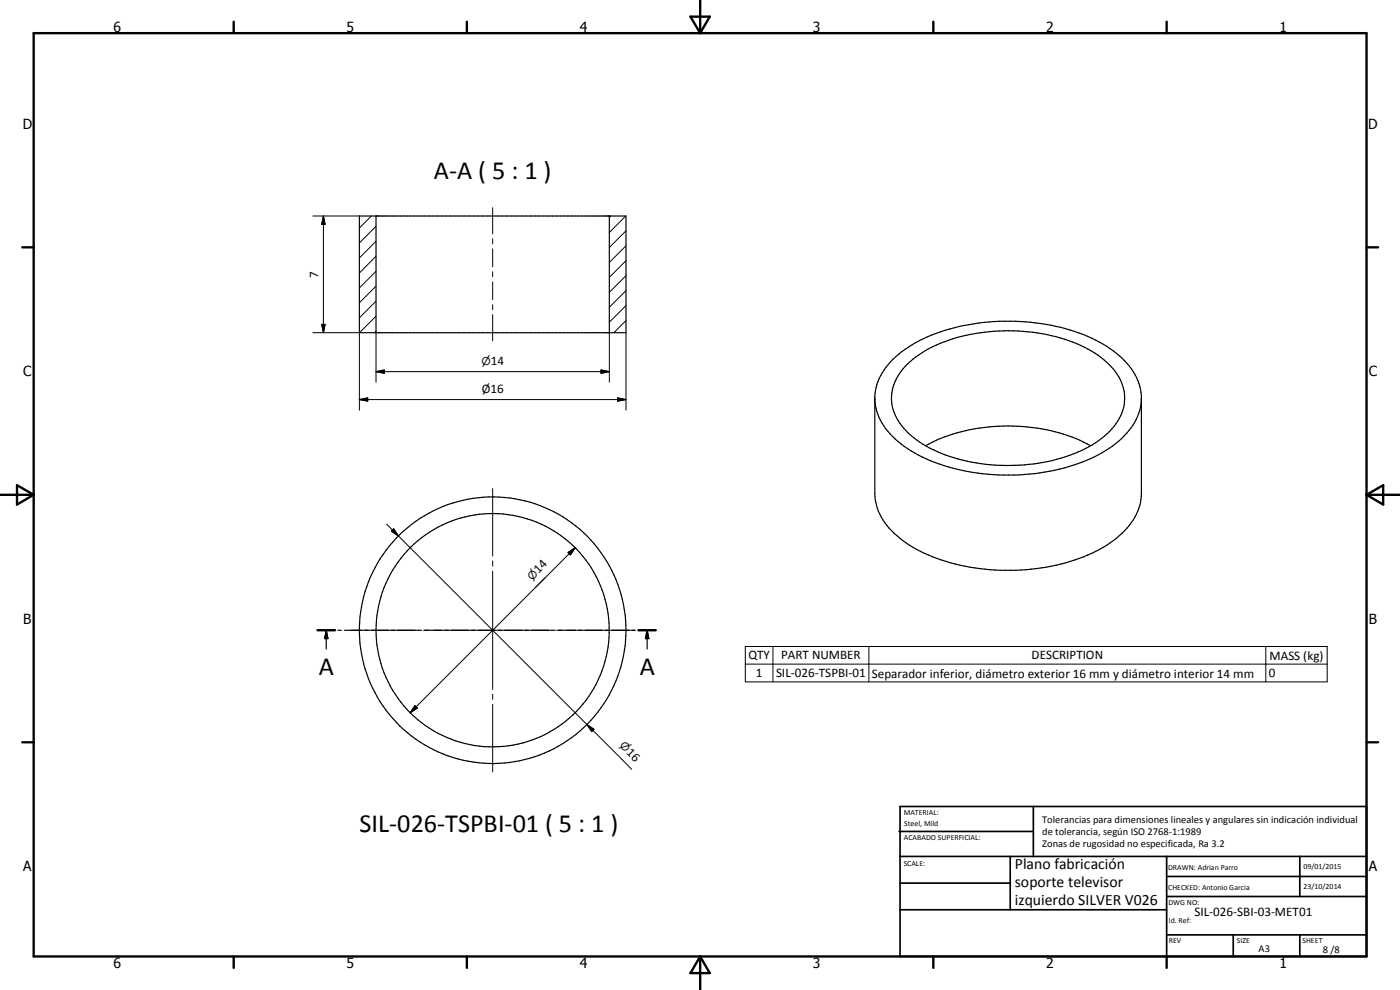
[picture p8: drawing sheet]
<svg xmlns="http://www.w3.org/2000/svg" width="420mm" height="297mm" viewBox="0 0 420 297" stroke-linecap="round" stroke-linejoin="round" font-family="sans-serif">
<g fill="none" stroke="#000" stroke-width=".35">
<path d="M107.9 64.8h80v35h-80zM112.8 64.8v35M182.9 64.8v35M268 107.7a39.3 39.3 0 0 1 18.4-9.4 65.3 65.3 0 0 1 37.4 1.6 30.7 30.7 0 0 1 16.9 12.6l1.1 2.6 .7 3.6v29.3a17.5 17.5 0 0 1-7.4 13.5 50.6 50.6 0 0 1-27.1 9.4 59.8 59.8 0 0 1-32.9-6.1 24.1 24.1 0 0 1-11.8-12.3l-.6-2.7-.2-1.8v-29.1a16.5 16.5 0 0 1 5.5-11.2zM271.7 109.9a36.3 36.3 0 0 1 19.6-9.6 52.6 52.6 0 0 1 37.2 5.6 18.3 18.3 0 0 1 8.8 11.4 14 14 0 0 1-5 12.8 37.8 37.8 0 0 1-19.2 8.6 53.1 53.1 0 0 1-36.1-5.4 18.2 18.2 0 0 1-9.3-12.1 13.7 13.7 0 0 1 4-11.3zM342.5 119.5a17.2 17.2 0 0 1-6.7 12.8 48.3 48.3 0 0 1-25.3 9.8 59.9 59.9 0 0 1-37-6.8 22.2 22.2 0 0 1-10.4-11.9l-.6-3.6M277.8 133.7a55.4 55.4 0 0 1 41.4-3.4l3.7 1.3 4.4 2.1M95.3 189.1h5.2M97.9 189.1l.5 2.5h-1zM97.9 189.1v5.6M101.4 189.1h1M103.3 189.1h5.2"/>
<path d="M109.4 189.1h1.1M111.3 189.1h5.3M117.4 189.1h1.1M119.4 189.1h5.2M125.5 189.1h1M127.4 189.1h5.2M133.5 189.1h1.1M135.4 189.1h5.3M141.5 189.1h1.1M143.5 189.1h5.2M149.6 189.1h1M151.5 189.1h5.2"/>
<path d="M157.6 189.1h1M159.5 189.1h5.2M165.6 189.1h1.1M167.5 189.1h5.3M173.6 189.1h1.1M175.5 189.1h5.3M181.6 189.1h1.1M183.6 189.1h5.2M189.7 189.1h1M191.6 189.1h5.2M194.2 189.1l.5 2.5h-1zM194.2 189.1v5.6"/>
<circle cx="147.8" cy="189.1" r="40"/>
<circle cx="147.9" cy="189.1" r="35"/>
</g>
<g fill="none" stroke="#000" stroke-width=".71">
<path d="M10.1 9.9h400v277.1h-400zM70.1 6.5v3.4M140.1 6.5v3.4M207.2 5h5.8l-2.9 4.9zM210.1 0v9.9M280.1 6.5v3.4M350.1 6.5v3.4M6.7 74.2h3.4M410.1 74.2h3.5M.1 148.5h10M5.1 145.6l5 2.9-5 2.9zM410.1 148.5h10"/>
<path d="M410.1 148.5l5-2.9v5.8zM95.3 189.1h5.2M191.6 189.1h5.2M6.7 222.7h3.4M410.1 222.7h3.5M70.1 287v3.4M140.1 287v3.4M210.1 287v10M210.1 287l2.9 5h-5.8zM280.1 287v3.4M350.1 287v3.4"/>
</g>
<g fill="none" stroke="#000" stroke-width=".51">
<path d="M269.8 249.5h40.3M270.1 242h140v45h-140zM270.1 257h140M303.2 257v16M310.1 242v15M350.1 257v30M390.1 257v12M270.1 265h33.1M270.1 273h80M350.1 269h60M350.1 263h60M350.1 280.5h60"/>
<path d="M370.1 280.5v6.5M390.1 280.5v6.5"/>
</g>
<path d="M97.1 64.8l.5 2.5h-1zM96.6 97.3h1l-.5 2.5zM107.9 119.9l2.5-.5v1zM112.8 111.5l2.5-.5v1zM180.4 111l2.5 .5-2.5 .5zM185.4 119.4l2.5 .5-2.5 .5zM118.1 158.7l1.5 2.1-2.1-1.4zM170.5 165.8l2.1-1.5-1.4 2.2zM97.9 189.1l.5 2.5h-1zM194.2 189.1l.5 2.5h-1zM124.5 211.7l.8 .7-2.2 1.5zM176.1 217.4l2.2 1.4-.7 .7z" fill="#000"/>
<g fill="none" stroke="#000" stroke-width=".3">
<path d="M93.9 64.8h14M97.1 64.8l.5 2.5h-1zM97.1 64.8v35M111.5 64.8l-3.6 3.6M112.8 76.9l-4.9 5M112.8 72.4l-4.9 5M112.8 67.9l-4.9 5M147.9 62.3v7.9M147.9 71.7v1.5M147.9 74.7v5.4M183.3 64.8l-.4 .5M187.8 64.8l-4.9 5"/>
<path d="M187.9 78.2l-5 5M187.9 73.7l-5 5M187.9 69.3l-5 5M93.9 99.8h14M96.6 97.3h1l-.5 2.5zM107.9 99.8v23.3M112.8 99.4l-.4 .4M112.8 94.9l-4.9 4.9M112.8 90.3l-4.9 5.1M112.8 85.9l-4.9 4.9M112.8 81.4l-4.9 5M112.8 99.8v14.9"/>
<path d="M147.9 81.5v1.6M147.9 84.6v5.3M147.9 91.4v1.5M147.9 94.4v7.9M182.9 99.8v14.9M187.9 96.2l-3.7 3.6M187.9 91.7l-5 5M187.9 87.2l-5 5M187.9 82.7l-5 5M187.9 99.8v23.3M107.9 119.9l2.5-.5v1zM107.9 119.9h80"/>
<path d="M112.8 111.5l2.5-.5v1zM112.8 111.5h70.1M180.4 111l2.5 .5-2.5 .5zM185.4 119.4l2.5 .5-2.5 .5zM116 157.3l3.6 3.5M118.1 158.7l1.5 2.1-2.1-1.4zM147.9 146.6v20.2M119.6 160.8l56.5 56.6M147.9 168.3v1.5M147.9 171.4v35.4M170.5 165.8l2.1-1.5-1.4 2.2zM172.6 164.3l-49.5 49.6"/>
<path d="M105.4 189.1h20.2M127.1 189.1h1.5M130.1 189.1h35.5M167.1 189.1h1.5M170.1 189.1h20.3M223.7 194h174.6v10.6h-174.6zM223.7 199.3h174.6M232 194v10.6M260.8 194v10.6M379.9 194v10.6M124.5 211.7l.8 .7-2.2 1.5zM147.9 208.3v1.5"/>
<path d="M147.9 211.3v20.3M176.1 217.4l2.2 1.4-.7 .7zM176.1 217.4l13.5 13.4"/>
</g>
<g font-size="7.9">
<text x="130.2" y="53.8">A-A ( 5 : 1 )</text>
<text x="95.7" y="202.6">A</text>
<text x="192" y="202.6">A</text>
<text x="107.9" y="249.6">SIL-026-TSPBI-01 ( 5 : 1 )</text>
</g>
<g font-size="4.7">
<text x="304.6" y="260.8">Plano fabricación</text>
<text x="304.6" y="266.2">soporte televisor</text>
<text x="304.6" y="271.6">izquierdo SILVER V026</text>
</g>
<g font-size="4.2">
<text x="34" y="9.6">6</text>
<text x="104" y="9.6">5</text>
<text x="174" y="9.6">4</text>
<text x="244" y="9.6">3</text>
<text x="314" y="9.6">2</text>
<text x="384" y="9.6">1</text>
<text x="6.8" y="38.7">D</text>
<text x="410.6" y="38.7">D</text>
<text x="7" y="112.9">C</text>
<text x="410.8" y="112.9">C</text>
<text x="7" y="187.1">B</text>
<text x="410.8" y="187.1">B</text>
<text x="7" y="261.4">A</text>
<text x="410.8" y="261.4">A</text>
<text x="34" y="290.4">6</text>
<text x="104" y="290.4">5</text>
<text x="174" y="290.4">4</text>
<text x="244" y="290.4">3</text>
<text x="314" y="290.4">2</text>
<text x="384" y="290.4">1</text>
</g>
<g font-size="3.9">
<text x="95.5" y="83.4" transform="rotate(-90 95.5 83.4)">7</text>
<text x="147.3" y="109.4">14</text>
<text x="144.6" y="117.9">Ø16</text>
<text x="161.7" y="172.3" transform="rotate(-45 161.7 172.3)">14</text>
<text x="224.6" y="197.9">QTY</text>
<text x="234.4" y="197.9">PART NUMBER</text>
<text x="309.6" y="197.9">DESCRIPTION</text>
<text x="381" y="198">MASS (kg)</text>
<text x="226.9" y="203.2">1</text>
<text x="232.9" y="203.2">SIL-026-TSPBI-01</text>
<text x="261.7" y="203.3">Separador inferior, diámetro exterior 16 mm y diámetro interior 14 mm</text>
<text x="380.8" y="203.2">0</text>
<text x="187.8" y="225.9" transform="rotate(45 187.8 225.9)">16</text>
<text x="358.5" y="275">SIL-026-SBI-03-MET01</text>
</g>
<g font-size="3.3">
<text x="144.5" y="109.4">n</text>
<text x="159.7" y="174.3" transform="rotate(-45 159.7 174.3)">n</text>
<text x="185.8" y="223.9" transform="rotate(45 185.8 223.9)">n</text>
</g>
<g font-size="3.1">
<text x="312.7" y="246.8">Tolerancias para dimensiones lineales y angulares sin indicación individual</text>
<text x="312.7" y="250.4">de tolerancia, según ISO 2768-1:1989</text>
<text x="312.7" y="254">Zonas de rugosidad no especificada, Ra 3.2</text>
<text x="377.7" y="285.6">A3</text>
<text x="397" y="285.9">8 /8</text>
</g>
<g font-size="2.4">
<text x="271.2" y="244.4">MATERIAL:</text>
<text x="271.3" y="252">ACABADO SUPERFICIAL:</text>
<text x="271.4" y="247.9">Steel, Mild</text>
<text x="271.2" y="259.7">SCALE:</text>
<text x="350.6" y="261">DRAWN: Adrian Parro</text>
<text x="391.2" y="260.6">09/01/2015</text>
<text x="350.6" y="267">CHECKED: Antonio Garcia</text>
<text x="391.2" y="266.7">23/10/2014</text>
<text x="350.6" y="271.4">DWG NO:</text>
<text x="350.8" y="276.9">Id. Ref:</text>
<text x="350.8" y="282.8">REV</text>
<text x="371.2" y="282.9">SIZE</text>
<text x="390.9" y="282.9">SHEET</text>
</g>
</svg>
